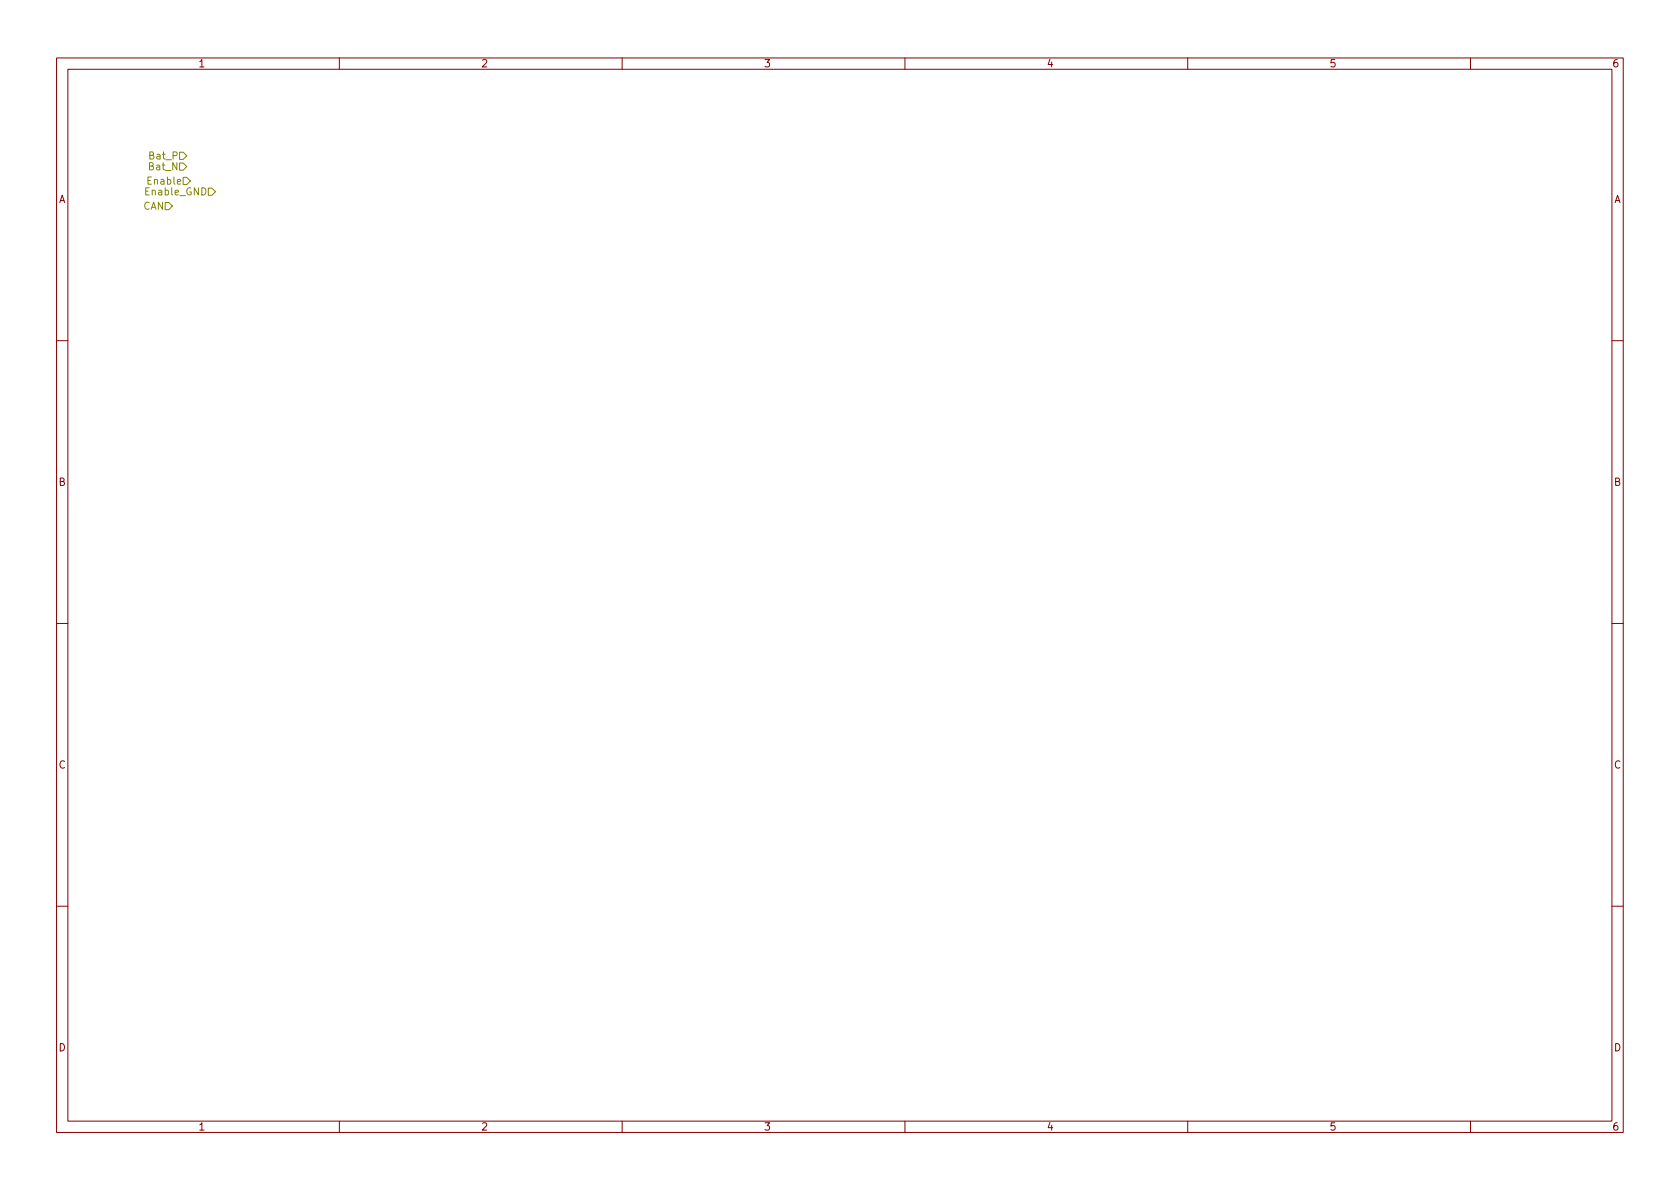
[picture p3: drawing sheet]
<svg xmlns="http://www.w3.org/2000/svg" width="297mm" height="210mm" viewBox="0 0 297 210" stroke-linecap="round" stroke-linejoin="round" font-family="sans-serif">
<g fill="none" stroke="#840000" stroke-width=".18">
<path d="M10 10.2h277v190.1h-277zM12 12.2h273v186.1h-273zM60 10.2v2M110 10.2v2M160 10.2v2M210 10.2v2M260 10.2v2M10 60.2h2M285 60.2h2M10 110.2h2M285 110.2h2M10 160.2h2"/>
<path d="M285 160.2h2M60 198.3v2M110 198.3v2M160 198.3v2M210 198.3v2M260 198.3v2"/>
</g>
<path d="M29.2 35.8h.6l.7 .6-.7 .7h-.6zM31.7 28.8h.7l.6 .7-.6 .6h-.7zM31.7 26.9h.7l.6 .7-.6 .6h-.7zM32.4 31.4h.6l.7 .6-.7 .6h-.6zM36.8 33.3h.7l.6 .6-.6 .6h-.7z" fill="none" stroke="#848400" stroke-width=".18"/>
<g font-size="1.8" fill="#840000">
<text x="35" y="11.9">1</text>
<text x="85" y="11.9">2</text>
<text x="135" y="11.9">3</text>
<text x="185" y="11.9">4</text>
<text x="235" y="11.9">5</text>
<text x="285" y="11.9">6</text>
<text x="10.3" y="35.9">A</text>
<text x="285.3" y="35.9">A</text>
<text x="10.3" y="85.9">B</text>
<text x="285.3" y="85.9">B</text>
<text x="10.3" y="135.9">C</text>
<text x="285.3" y="135.9">C</text>
<text x="10.3" y="185.9">D</text>
<text x="285.3" y="185.9">D</text>
<text x="35" y="199.9">1</text>
<text x="85" y="199.9">2</text>
<text x="135" y="199.9">3</text>
<text x="185" y="199.9">4</text>
<text x="235" y="199.9">5</text>
<text x="285" y="199.9">6</text>
</g>
<g font-size="1.8" fill="#848400">
<text x="26.6" y="28.2">Bat_P</text>
<text x="26" y="34.5">Enable_GND</text>
<text x="26.5" y="32.6">Enable</text>
<text x="26.5" y="30.1">Bat_N</text>
<text x="25.3" y="37.1">CAN</text>
</g>
</svg>
